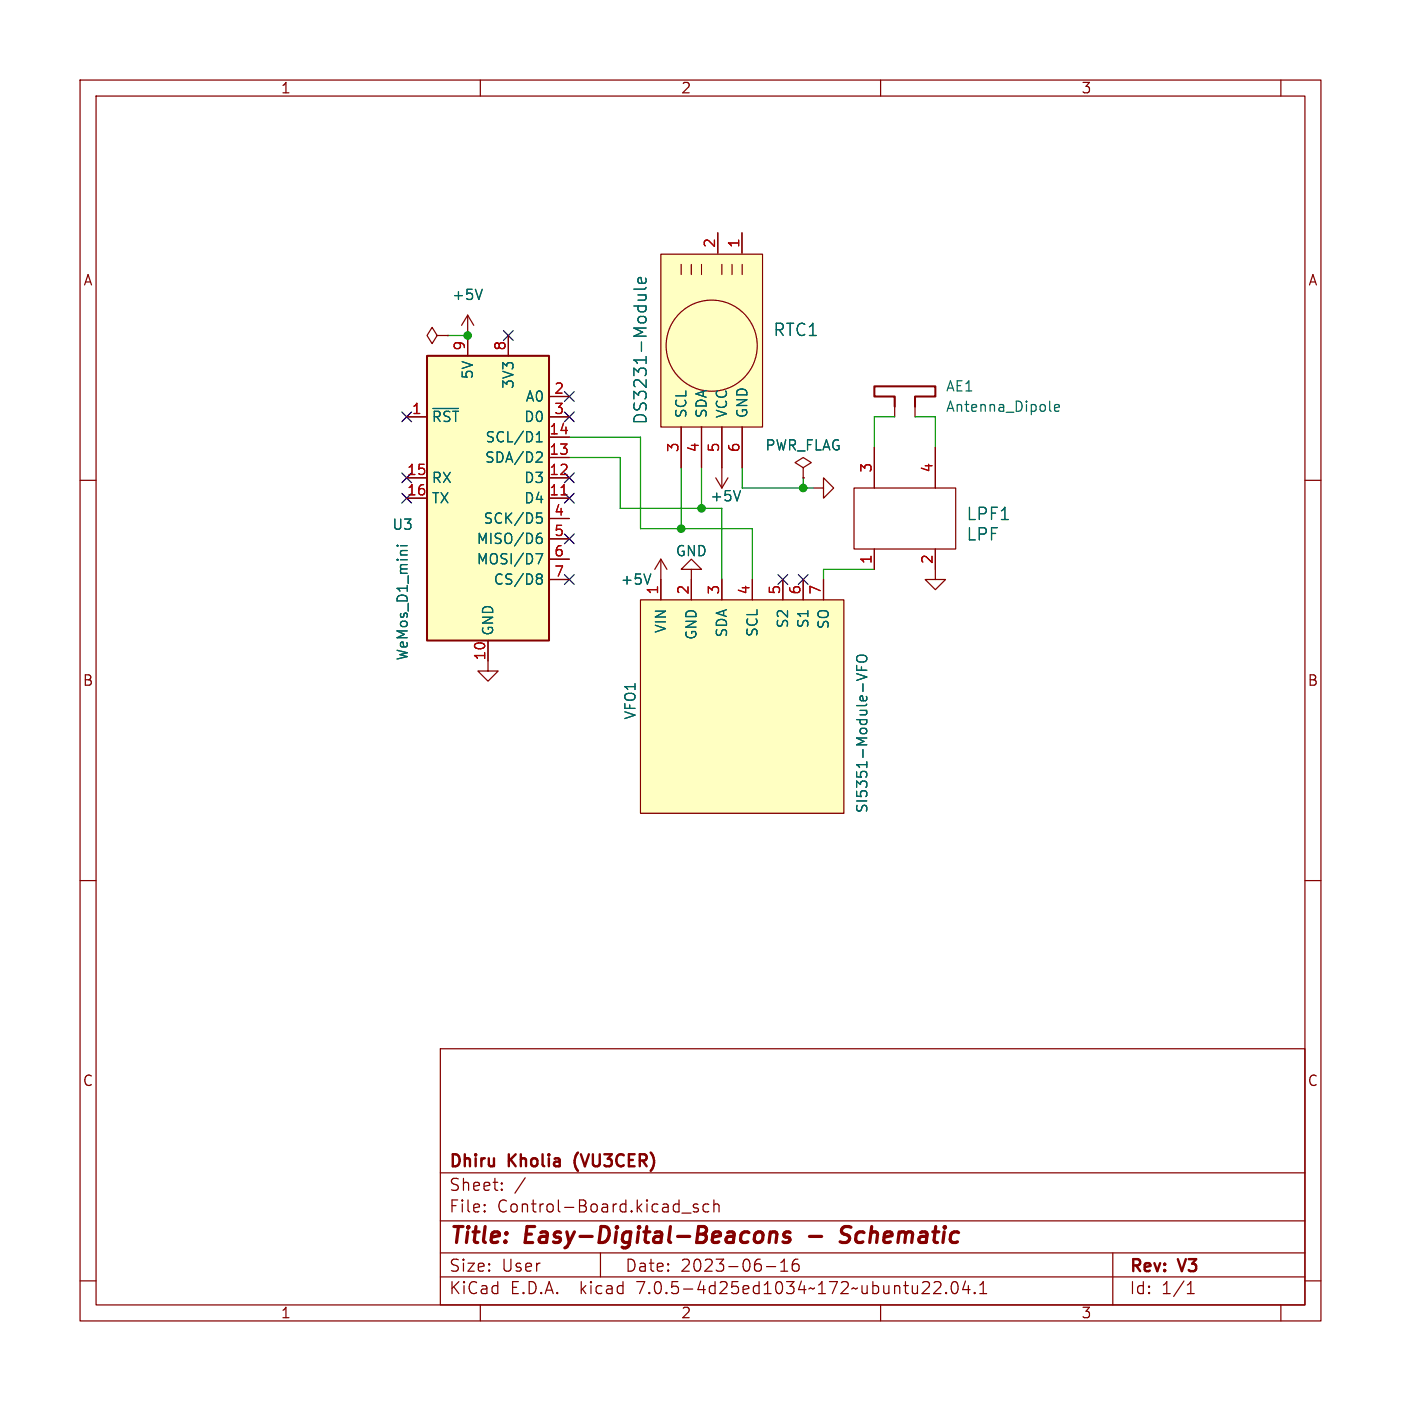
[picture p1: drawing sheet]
<svg xmlns="http://www.w3.org/2000/svg" width="175mm" height="175mm" viewBox="0 0 175 175" stroke-linecap="round" stroke-linejoin="round" font-family="sans-serif">
<g fill="none" stroke="#840000" stroke-width=".15">
<path d="M10 10h155v155h-155zM12 12h151v151h-151zM60 10v2M110 10v2M160 10v2M58.4 39.4l-.7 1.2M58.4 39.4v5M58.4 39.4l.8 1.2M82.5 31.7h12.7v21.6h-12.7zM85.1 33v1.3M86.4 33v1.3M87.6 33v1.3"/>
<path d="M89.7 29.1v2.5M90.2 33v1.3M91.4 33v1.3M92.7 29.1v2.5M92.7 33v1.3M10 60h2M50.8 52.1h2.5M50.8 59.7h2.5M54.6 41.9l-.6-1-.7 1 .7 1 .6-1h1.3M55.9 41.9h.1M63.5 41.9v2.5M68.6 52.1h2.5"/>
<path d="M68.6 59.7h2.5M68.6 57.1h2.5M68.6 54.6h2.5M68.6 49.5h2.5M85.1 53.3v5.1M87.6 53.3v5.1M89.4 59.7l.8 1.3M90.2 53.3v7.7M90.9 59.7l-.7 1.3M92.7 53.3v5.1M100.3 58.4l1-.6-1-.7-1 .7 1 .6v1.3M100.3 59.7h.1"/>
<path d="M109.2 55.9v5.1M111.8 49.5v2.6M114.3 49.5v2.6M116.8 55.9v5.1M163 60h2M50.8 62.2h2.5M68.6 62.2h2.5M68.6 64.8h2.5M68.6 67.3h2.5M68.6 69.8h2.5M68.6 72.4h2.5M80 74.9h25.4v26.7h-25.4z"/>
<path d="M82.5 69.8v5.1M82.5 69.8l-.7 1.3M82.5 69.8l.8 1.3M86.4 71.1h1.2l-1.2-1.3-1.3 1.3h1.3v3.8M90.2 72.4v2.5M94 72.4v2.5M97.8 72.4v2.5M100.3 72.4v2.5M101.6 61h1.3v-1.3l1.2 1.3-1.2 1.2v-1.2M102.9 72.4v2.5M106.7 61h12.7v7.6h-12.7zM109.2 68.6v2.5"/>
<path d="M116.8 68.6v3.8h1.3l-1.3 1.3-1.2-1.3h1.2M61 80v3.8h1.2l-1.2 1.3-1.3-1.3h1.3M10 110h2M163 110h2M55 131h108v32h-108zM55 159.5h108M55 156.5h108M55 152.5h108M55 146.5h108M60.5 151.2l.1 .1-.1 .1M60.5 151.2v.1v.1M60.5 150.5v.1"/>
<path d="M60.5 151.2v.2M60.5 150.5h.1l-.1 .1M62.7 148.5v.1v.1M62.7 148.5l-.1 .1 .1 .1M62.7 147.8v.1M62.7 148.5v.2M62.7 147.8h-.1l.1 .1M65.6 147.1l-1.3 1.9M75 156.5v3M85.2 151.5h1.1M87.2 150.5l-.4-.1-.2 .2 .1 .2 .5 .2v.1v.2l-.2 .1-.4-.1M88.5 150.5l-.4-.1-.3 .3v.4l.2 .2 .1 .1 .4-.1"/>
<path d="M89.2 150.5a.37 .37 0 0 1 .6 .1v.8M89.2 149.9v1.5M95.7 158.2h1.2M97.5 158.8h.9M97.5 157.7l.5-.4v1.5M99.7 157.3a.59 .59 0 0 0-.7 .6v.6l.1 .2 .4 .1 .2-.2 .1-.5-.1-.2h-.5l-.2 .2M139 156.5v6.5M10 160h2M60 163v2M110 163v2M115.2 161.6h.9M116 160.2l.1 .2-.1 .3"/>
<path d="M116.7 160.2l.2-.1h.3a.41 .41 0 0 1 .3 .6l-.9 .9h.9M118.2 161.4v.1v.1M118.2 161.4l-.1 .1 .1 .1M118.2 161.4v.2M119 160.2a.36 .36 0 0 1 .3-.1 .36 .36 0 0 1 .3 .3 .77 .77 0 0 1-.4 1.2 .91 .91 0 0 1-.2-1.4zM120.6 160l-.4 1.1h1M121 160.6v1M121.7 161.4l.1 .1-.1 .1M121.7 161.4v.1v.1M121.7 161.4v.2M122.4 161.6h.8M122.4 160.5l.4-.4v1.5"/>
<path d="M148.3 161.6h.9M148.3 160.5l.4-.4v1.5M160 163v2M163 160h2"/>
<circle cx="88.9" cy="43.2" r="5.7"/>
</g>
<path d="M95 153.9l.3 .2v.2v.5l-.2 .2-.3 .2M96.2 154.1a.49 .49 0 0 1 .9 .1l-.2 1M96.2 153.9l-.1 1.3M98.7 154a.49 .49 0 0 0-.8 .3l.1 .1 .6 .2 .1 .3-.1 .2-.2 .1h-.4l-.2-.1M101.1 154.4h1.5M104.9 155.1l.8 .1M105.4 153.3a.46 .46 0 0 0-.3 .5 .46 .46 0 0 0 .3 .4" fill="none" stroke="#840000" stroke-width=".4"/>
<g fill="#ffffc2" stroke="#ffffc2" stroke-width=".12">
<path d="M80 74.9h25.4v26.7h-25.4z"/>
<path d="M53.3 44.4h15.3v35.6h-15.3z"/>
<path d="M82.5 31.7h12.7v21.6h-12.7z"/>
</g>
<g fill="none" stroke="#006464" stroke-width=".15">
<path d="M60.2 36.1l-.4 1.3M79.7 36.8h1M80.6 36.8l.1 .3v.2M80.6 34.7l.1 .5-.2 .2-.7-.1-.1-.1 .1-.5h.3l.1 .7M80.7 35.9l-.2 .2h-1.3M54.1 51h3.2M67 55.2h.7M67 54.3l.4-.4v1.3M67.5 56.5h.1a.34 .34 0 0 1 .1 .5l-.8 .7h.8M131.2 51.3l.1 .1M131.7 51l.6-.2v-.2l-.4-.1-.2 .2 .1 .6h.5M49.6 68.2h.1"/>
<path d="M50 68.2h.9M66.9 69.2h.9l-.6 1.2M67.1 64.1h.6M67.2 64.6h.3l.2 .2v.3l-.1 .2h-.4M67.2 67.1l.4 .1 .1 .1v.5l-.2 .1h-.3M67.2 71.7h.3l.2 .2v.2l-.2 .1M67.2 72.2h.3M67.5 72.2l.2 .3v.2l-.1 .2-.4 .1M67.6 66.6l-.4 .1M81.3 71.7l-.4 1.3M92.5 61.3l-.4 1.3M107 84.1l1.3 .5-1.3 .4"/>
<path d="M107 83.1v.6h1.3M107.1 82a.81 .81 0 0 1 1.2 .1 .43 .43 0 0 1-.4 .6h-.5a.42 .42 0 0 1-.4-.2 .42 .42 0 0 1 .1-.5zM107.6 83.3v.4"/>
</g>
<path d="M53.3 44.4h15.3v35.6h-15.3zM111.8 50.8v-1.3h-2.6v-1.2h7.6v1.2h-2.5v1.3" fill="none" stroke="#840000" stroke-width=".25"/>
<path d="M70.1 61.8h.7" fill="none" stroke="#a90000" stroke-width=".15"/>
<path d="M55.9 41.9h2.5M71.1 57.1h6.4v6.4h12.7v8.9M71.1 54.6h8.9v11.4h14v6.4M85.1 58.4v7.6M87.6 58.4v5.1M92.7 58.4v2.6h8.9M100.3 59.7v1.3M111.8 52.1h-2.6v3.8M114.3 52.1h2.5v3.8M109.2 71.1h-6.3v1.3" fill="none" stroke="#009600" stroke-width=".15"/>
<g fill="none" stroke="#000084" stroke-width=".15">
<path d="M50.2 59.1l1.2 1.2M50.2 51.5l1.2 1.2M51.4 59.1l-1.2 1.2M51.4 51.5l-1.2 1.2M62.9 41.3l1.2 1.2M64.1 41.3l-1.2 1.2M70.5 59.1l1.2 1.2M70.5 51.5l1.2 1.2M70.5 48.9l1.2 1.2M71.7 59.1l-1.2 1.2M71.7 51.5l-1.2 1.2M71.7 48.9l-1.2 1.2"/>
<path d="M50.2 61.6l1.2 1.2M51.4 61.6l-1.2 1.2M70.5 61.6l1.2 1.2M70.5 71.8l1.2 1.2M70.5 66.7l1.2 1.2M71.7 61.6l-1.2 1.2M71.7 71.8l-1.2 1.2M71.7 66.7l-1.2 1.2M97.2 71.8l1.2 1.2M98.4 71.8l-1.2 1.2M99.7 71.8l1.2 1.2M100.9 71.8l-1.2 1.2"/>
</g>
<g fill="#009600" stroke="#009600" stroke-width=".15">
<circle cx="87.6" cy="63.5" r=".46"/>
<circle cx="100.3" cy="61" r=".46"/>
<circle cx="58.4" cy="41.9" r=".46"/>
<circle cx="85.1" cy="66" r=".46"/>
</g>
<g font-size="2.8" fill="#840000">
<text x="56" y="155.8">Title:</text>
<text x="65.5" y="155.8">Easy-Digital-Beacons</text>
<text x="106.1" y="155.8">Schematic</text>
</g>
<g font-size="2.1" fill="#006464">
<text x="96.6" y="42.2">RTC1</text>
<text x="81" y="53.1" transform="rotate(-90 81 53.1)">DS3231-Module</text>
<text x="120.7" y="65.2">LPF1</text>
<text x="120.7" y="67.7">LPF</text>
</g>
<g font-size="2.1" fill="#840000">
<text x="56" y="148.9">Sheet:</text>
<text x="56" y="146.1">Dhiru</text>
<text x="63.5" y="146.1">Kholia</text>
<text x="72.1" y="146.1">(VU3CER)</text>
<text x="56" y="151.6">File:</text>
<text x="62" y="151.6">Control-Board.kicad_sch</text>
<text x="56" y="161.8">KiCad</text>
<text x="56" y="159">Size:</text>
<text x="62.6" y="159">User</text>
<text x="63.7" y="161.8">E.D.A.</text>
<text x="72.4" y="161.8">kicad</text>
<text x="78" y="159">Date:</text>
<text x="79.5" y="161.8">7.0.5-4d25ed1034~172~ubuntu22.04.1</text>
<text x="84.9" y="159">2023-06-16</text>
<text x="141" y="159.2">Rev:</text>
<text x="141" y="161.8">Id:</text>
<text x="145" y="161.8">1/1</text>
<text x="147.2" y="159.2">V3</text>
</g>
<g font-size="1.8" fill="#840000">
<text x="35" y="11.8">1</text>
<text x="85" y="11.8">2</text>
<text x="135" y="11.8">3</text>
<text x="10.4" y="35.8">A</text>
<text x="163.4" y="35.8">A</text>
<text x="10.3" y="85.8">B</text>
<text x="163.3" y="85.8">B</text>
<text x="10.3" y="135.8">C</text>
<text x="163.3" y="135.8">C</text>
<text x="35" y="164.8">1</text>
<text x="85" y="164.8">2</text>
<text x="135" y="164.8">3</text>
</g>
<g font-size="1.8" fill="#a90000">
<text x="89.4" y="31" transform="rotate(-90 89.4 31)">2</text>
<text x="92.4" y="31" transform="rotate(-90 92.4 31)">1</text>
<text x="58.2" y="43.8" transform="rotate(-90 58.2 43.8)">9</text>
<text x="63.2" y="43.8" transform="rotate(-90 63.2 43.8)">8</text>
<text x="51.4" y="51.8">1</text>
<text x="69.2" y="49.3">2</text>
<text x="69.2" y="51.8">3</text>
<text x="50.8" y="59.4">15</text>
<text x="68.6" y="59.4">12</text>
<text x="68.6" y="56.9">13</text>
<text x="68.6" y="54.4">14</text>
<text x="84.8" y="56.5" transform="rotate(-90 84.8 56.5)">3</text>
<text x="87.4" y="56.5" transform="rotate(-90 87.4 56.5)">4</text>
<text x="89.9" y="56.5" transform="rotate(-90 89.9 56.5)">5</text>
<text x="92.5" y="56.5" transform="rotate(-90 92.5 56.5)">6</text>
<text x="109" y="59.1" transform="rotate(-90 109 59.1)">3</text>
<text x="116.6" y="59.1" transform="rotate(-90 116.6 59.1)">4</text>
<text x="50.8" y="62">16</text>
<text x="68.6" y="62">11</text>
<text x="69.2" y="64.5">4</text>
<text x="69.2" y="67.1">5</text>
<text x="69.2" y="69.6">6</text>
<text x="109" y="70.5" transform="rotate(-90 109 70.5)">1</text>
<text x="116.6" y="70.5" transform="rotate(-90 116.6 70.5)">2</text>
<text x="69.2" y="72.1">7</text>
<text x="82.3" y="74.3" transform="rotate(-90 82.3 74.3)">1</text>
<text x="86.1" y="74.3" transform="rotate(-90 86.1 74.3)">2</text>
<text x="89.9" y="74.3" transform="rotate(-90 89.9 74.3)">3</text>
<text x="93.7" y="74.3" transform="rotate(-90 93.7 74.3)">4</text>
<text x="97.5" y="74.3" transform="rotate(-90 97.5 74.3)">5</text>
<text x="100.1" y="74.3" transform="rotate(-90 100.1 74.3)">6</text>
<text x="102.6" y="74.3" transform="rotate(-90 102.6 74.3)">7</text>
<text x="60.7" y="82.6" transform="rotate(-90 60.7 82.6)">10</text>
</g>
<g font-size="1.8" fill="#006464">
<text x="56.4" y="37.7">+5V</text>
<text x="59.2" y="47.4" transform="rotate(-90 59.2 47.4)">5V</text>
<text x="53.8" y="52.9">~{RST}</text>
<text x="64.3" y="48.6" transform="rotate(-90 64.3 48.6)">3V3</text>
<text x="65.5" y="52.9">D0</text>
<text x="65.6" y="50.4">A0</text>
<text x="85.9" y="52.3" transform="rotate(-90 85.9 52.3)">SCL</text>
<text x="88.5" y="52.3" transform="rotate(-90 88.5 52.3)">SDA</text>
<text x="91" y="52.3" transform="rotate(-90 91 52.3)">VCC</text>
<text x="93.5" y="52.3" transform="rotate(-90 93.5 52.3)">GND</text>
<text x="118.1" y="49.1">AE1</text>
<text x="118.1" y="51.6">Antenna_Dipole</text>
<text x="60.6" y="58">SDA/D2</text>
<text x="60.6" y="55.4">SCL/D1</text>
<text x="95.5" y="56.5">PWR_FLAG</text>
<text x="53.8" y="60.5">RX</text>
<text x="53.8" y="63.1">TX</text>
<text x="60.4" y="65.6">SCK/D5</text>
<text x="65.5" y="63.1">D4</text>
<text x="65.5" y="60.5">D3</text>
<text x="88.7" y="62.8">+5V</text>
<text x="49" y="66.4">U3</text>
<text x="59.5" y="68.1">MISO/D6</text>
<text x="59.5" y="70.7">MOSI/D7</text>
<text x="84.4" y="69.7">GND</text>
<text x="61.7" y="73.2">CS/D8</text>
<text x="77.5" y="73.2">+5V</text>
<text x="51.1" y="82.6" transform="rotate(-90 51.1 82.6)">WeMos_D1_mini</text>
<text x="61.8" y="79.5" transform="rotate(-90 61.8 79.5)">GND</text>
<text x="83.4" y="79.1" transform="rotate(-90 83.4 79.1)">VIN</text>
<text x="87.2" y="79.9" transform="rotate(-90 87.2 79.9)">GND</text>
<text x="91" y="79.6" transform="rotate(-90 91 79.6)">SDA</text>
<text x="94.8" y="79.6" transform="rotate(-90 94.8 79.6)">SCL</text>
<text x="98.6" y="78.5" transform="rotate(-90 98.6 78.5)">S2</text>
<text x="101.2" y="78.5" transform="rotate(-90 101.2 78.5)">S1</text>
<text x="103.7" y="78.6" transform="rotate(-90 103.7 78.6)">SO</text>
<text x="79.6" y="89.9" transform="rotate(-90 79.6 89.9)">VFO1</text>
<text x="108.5" y="101.6" transform="rotate(-90 108.5 101.6)">SI5351-Module-VFO</text>
</g>
</svg>
